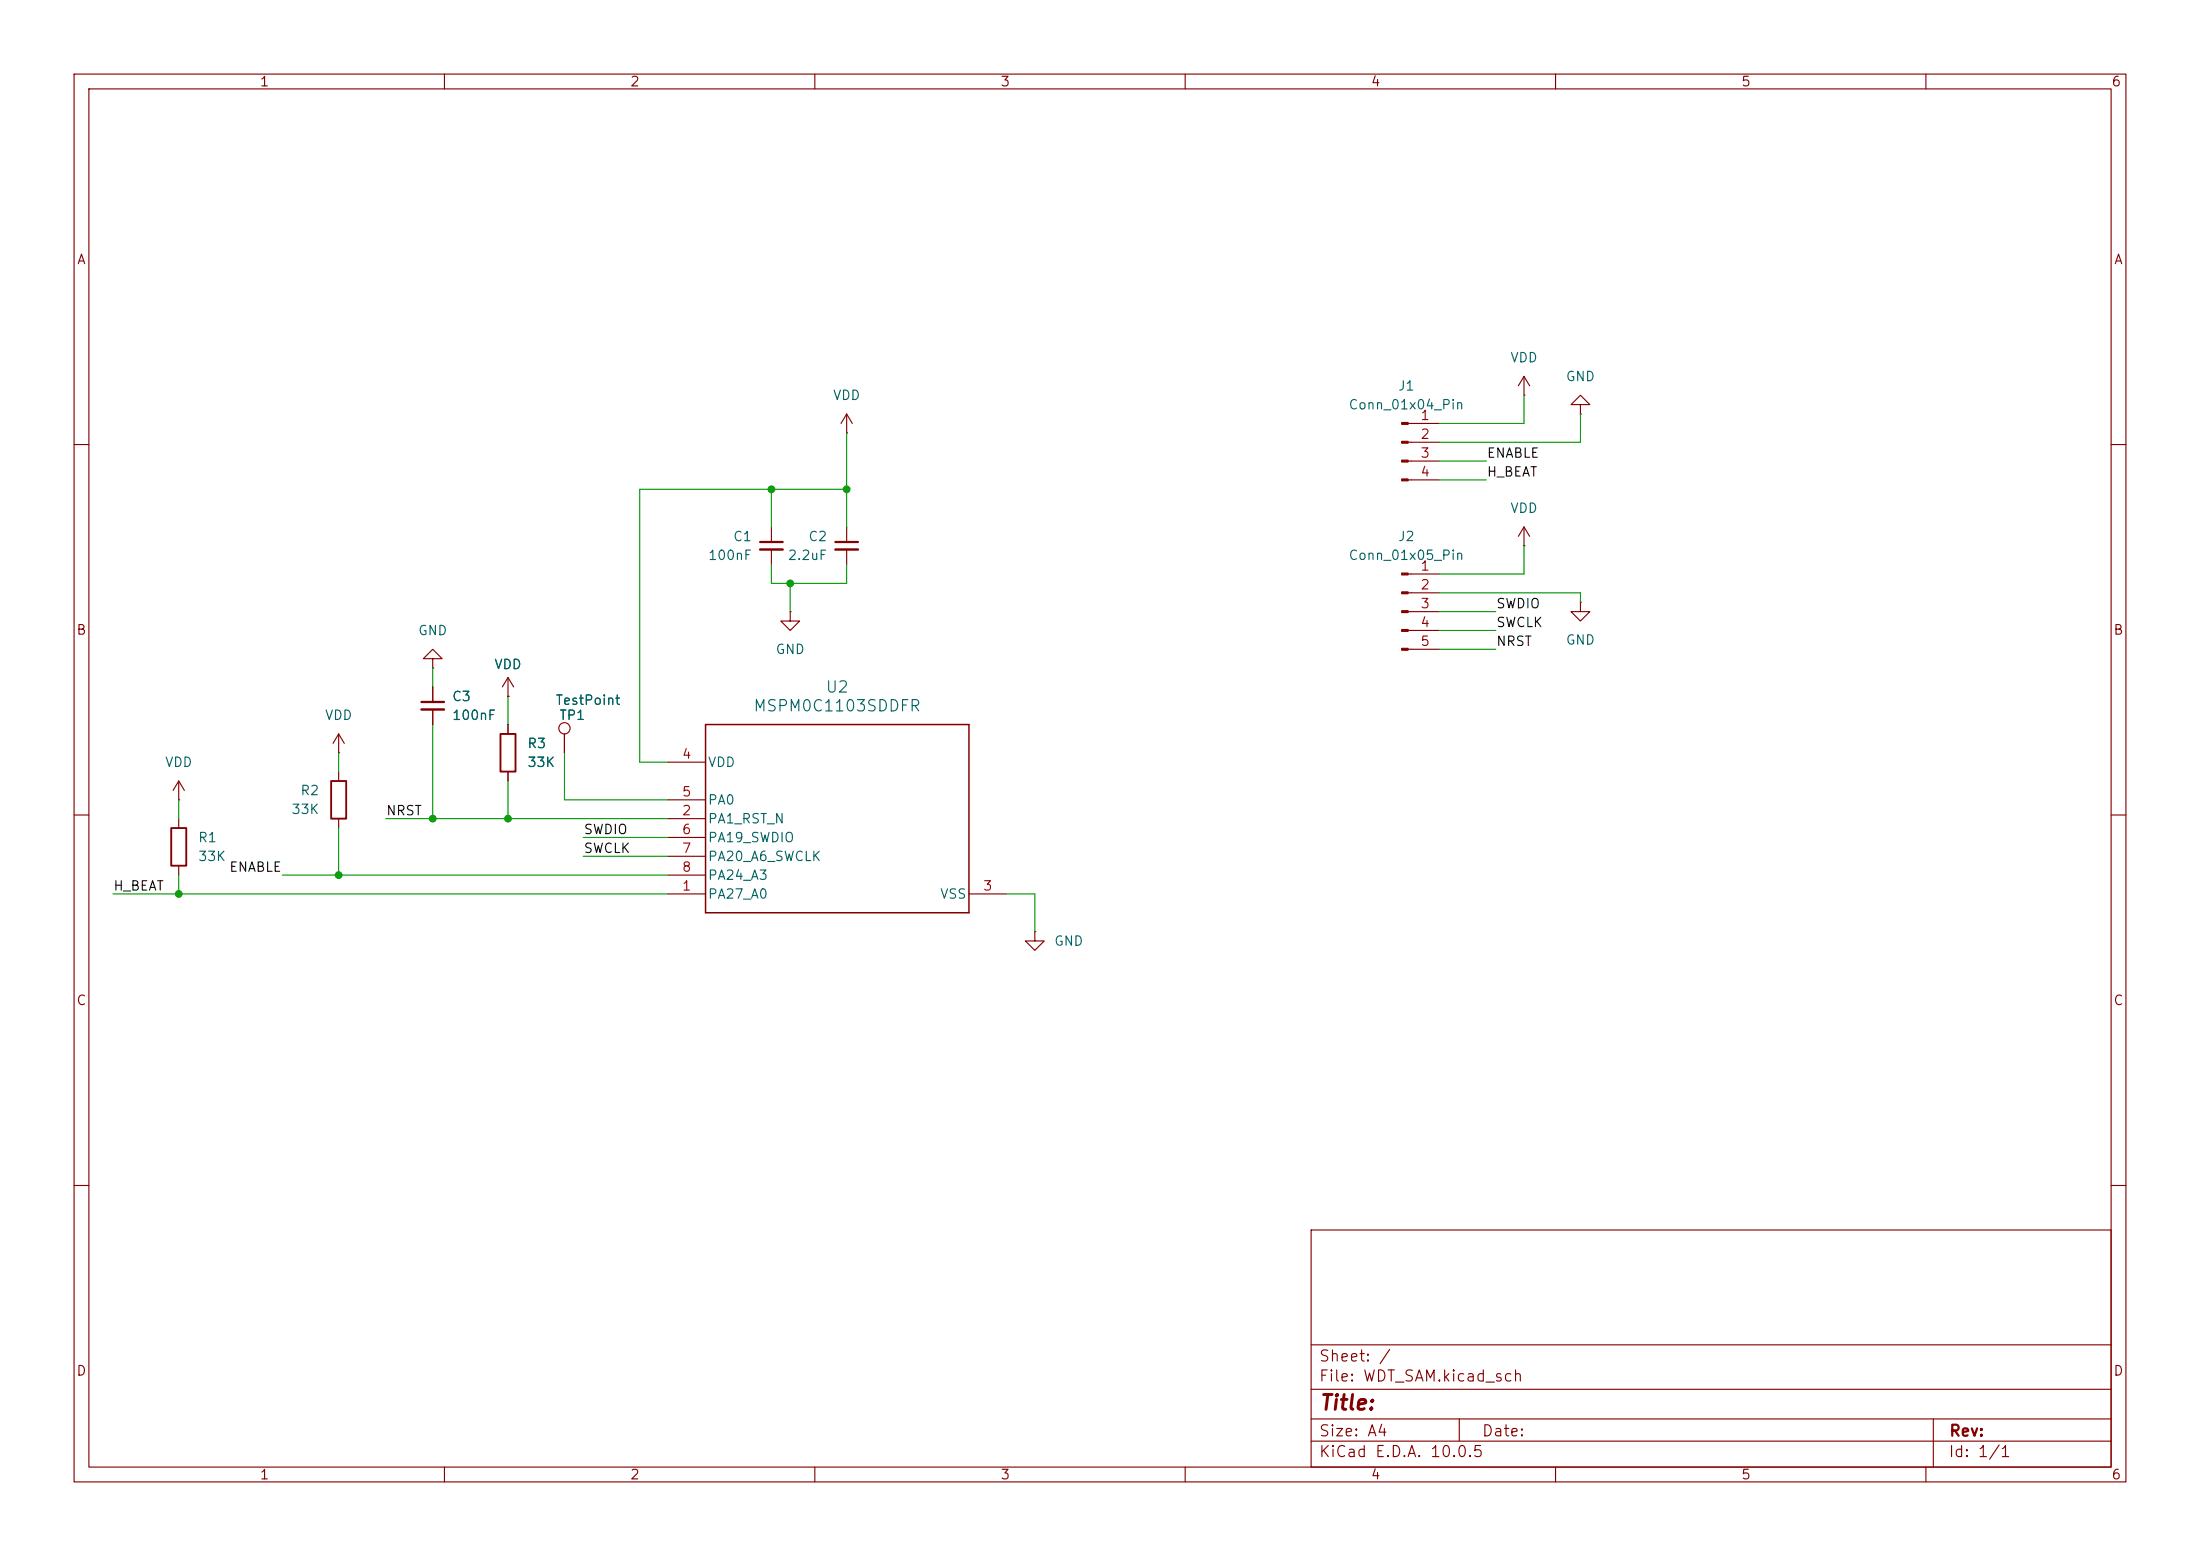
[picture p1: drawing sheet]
(kicad_sch
 (version 20260306)
 (generator "eeschema")
 (generator_version "10.0")
 (paper "A4")
 (lib_symbols
  (symbol "2026-08-08_09-44-49:MSPM0C1103SDDFR"
   (pin_names
    (offset 0.254)) (exclude_from_sim no) (in_bom yes) (on_board yes)
   (in_pos_files yes)
   (duplicate_pin_numbers_are_jumpers no)
   (property "Reference" "U" (at 0 2.54 0) (show_name no) (do_not_autoplace no) (effects (font (size 1.524 1.524))))
   (property "Value" "MSPM0C1103SDDFR" (at 0 0 0) (show_name no) (do_not_autoplace no) (effects (font (size 1.524 1.524))))
   (property "Footprint" "DDF0008A-IPC_A" (at 0 0 0) (show_name no) (do_not_autoplace no) (hide yes) (effects (font (size 1.27 1.27)
    (italic yes))))
   (property "Datasheet" "https://www.ti.com/lit/gpn/mspm0c1103" (at 0 0 0) (show_name no) (do_not_autoplace no) (hide yes) (effects (font (size 1.27 1.27)
    (italic yes))))
   (property "Description" "" (at 0 0 0) (show_name no) (do_not_autoplace no) (hide yes) (effects (font (size 1.27 1.27))))
   (property "ki_locked" "" (at 0 0 0) (show_name no) (do_not_autoplace no) (effects (font (size 1.27 1.27))))
   (symbol "MSPM0C1103SDDFR_0_1"
    (polyline (pts (xy 5.08 5.08) (xy 5.08 -20.32)) (stroke (width 0.2032) (type default)) (fill (type none)))
    (polyline (pts (xy 5.08 -20.32) (xy 40.64 -20.32)) (stroke (width 0.2032) (type default)) (fill (type none)))
    (polyline (pts (xy 40.64 5.08) (xy 5.08 5.08)) (stroke (width 0.2032) (type default)) (fill (type none)))
    (polyline (pts (xy 40.64 -20.32) (xy 40.64 5.08)) (stroke (width 0.2032) (type default)) (fill (type none)))
    (pin bidirectional line (at 0 -17.78 0) (length 5.08) (name "PA27_A0" (effects (font (size 1.27 1.27)))) (number "1" (effects (font (size 1.27 1.27)))))
    (pin bidirectional line (at 0 -7.62 0) (length 5.08) (name "PA1_RST_N" (effects (font (size 1.27 1.27)))) (number "2" (effects (font (size 1.27 1.27)))))
    (pin power_in line (at 45.72 -17.78 180) (length 5.08) (name "VSS" (effects (font (size 1.27 1.27)))) (number "3" (effects (font (size 1.27 1.27)))))
    (pin power_in line (at 0 0 0) (length 5.08) (name "VDD" (effects (font (size 1.27 1.27)))) (number "4" (effects (font (size 1.27 1.27)))))
    (pin bidirectional line (at 0 -5.08 0) (length 5.08) (name "PA0" (effects (font (size 1.27 1.27)))) (number "5" (effects (font (size 1.27 1.27)))))
    (pin bidirectional line (at 0 -10.16 0) (length 5.08) (name "PA19_SWDIO" (effects (font (size 1.27 1.27)))) (number "6" (effects (font (size 1.27 1.27)))))
    (pin bidirectional line (at 0 -12.7 0) (length 5.08) (name "PA20_A6_SWCLK" (effects (font (size 1.27 1.27)))) (number "7" (effects (font (size 1.27 1.27)))))
    (pin bidirectional line (at 0 -15.24 0) (length 5.08) (name "PA24_A3" (effects (font (size 1.27 1.27)))) (number "8" (effects (font (size 1.27 1.27))))))
   (embedded_fonts no))
  (symbol "Connector:Conn_01x04_Pin"
   (pin_names
    (offset 1.016) (hide yes)) (exclude_from_sim no) (in_bom yes) (on_board yes)
   (in_pos_files yes)
   (duplicate_pin_numbers_are_jumpers no)
   (property "Reference" "J" (at 0 5.08 0) (show_name no) (do_not_autoplace no) (effects (font (size 1.27 1.27))))
   (property "Value" "Conn_01x04_Pin" (at 0 -7.62 0) (show_name no) (do_not_autoplace no) (effects (font (size 1.27 1.27))))
   (property "Footprint" "" (at 0 0 0) (show_name no) (do_not_autoplace no) (hide yes) (effects (font (size 1.27 1.27))))
   (property "Datasheet" "" (at 0 0 0) (show_name no) (do_not_autoplace no) (hide yes) (effects (font (size 1.27 1.27))))
   (property "Description" "Generic connector, single row, 01x04, script generated" (at 0 0 0) (show_name no) (do_not_autoplace no) (hide yes) (effects (font (size 1.27 1.27))))
   (property "ki_locked" "" (at 0 0 0) (show_name no) (do_not_autoplace no) (effects (font (size 1.27 1.27))))
   (symbol "Conn_01x04_Pin_1_1"
    (rectangle (start 0.8636 2.667) (end 0 2.413) (stroke (width 0.1524) (type default)) (fill (type outline)))
    (rectangle (start 0.8636 0.127) (end 0 -0.127) (stroke (width 0.1524) (type default)) (fill (type outline)))
    (rectangle (start 0.8636 -2.413) (end 0 -2.667) (stroke (width 0.1524) (type default)) (fill (type outline)))
    (rectangle (start 0.8636 -4.953) (end 0 -5.207) (stroke (width 0.1524) (type default)) (fill (type outline)))
    (polyline (pts (xy 1.27 2.54) (xy 0.8636 2.54)) (stroke (width 0.1524) (type default)) (fill (type none)))
    (polyline (pts (xy 1.27 0) (xy 0.8636 0)) (stroke (width 0.1524) (type default)) (fill (type none)))
    (polyline (pts (xy 1.27 -2.54) (xy 0.8636 -2.54)) (stroke (width 0.1524) (type default)) (fill (type none)))
    (polyline (pts (xy 1.27 -5.08) (xy 0.8636 -5.08)) (stroke (width 0.1524) (type default)) (fill (type none)))
    (pin passive line (at 5.08 2.54 180) (length 3.81) (name "Pin_1" (effects (font (size 1.27 1.27)))) (number "1" (effects (font (size 1.27 1.27)))))
    (pin passive line (at 5.08 0 180) (length 3.81) (name "Pin_2" (effects (font (size 1.27 1.27)))) (number "2" (effects (font (size 1.27 1.27)))))
    (pin passive line (at 5.08 -2.54 180) (length 3.81) (name "Pin_3" (effects (font (size 1.27 1.27)))) (number "3" (effects (font (size 1.27 1.27)))))
    (pin passive line (at 5.08 -5.08 180) (length 3.81) (name "Pin_4" (effects (font (size 1.27 1.27)))) (number "4" (effects (font (size 1.27 1.27))))))
   (embedded_fonts no))
  (symbol "Connector:Conn_01x05_Pin"
   (pin_names
    (offset 1.016) (hide yes)) (exclude_from_sim no) (in_bom yes) (on_board yes)
   (in_pos_files yes)
   (duplicate_pin_numbers_are_jumpers no)
   (property "Reference" "J" (at 0 7.62 0) (show_name no) (do_not_autoplace no) (effects (font (size 1.27 1.27))))
   (property "Value" "Conn_01x05_Pin" (at 0 -7.62 0) (show_name no) (do_not_autoplace no) (effects (font (size 1.27 1.27))))
   (property "Footprint" "" (at 0 0 0) (show_name no) (do_not_autoplace no) (hide yes) (effects (font (size 1.27 1.27))))
   (property "Datasheet" "" (at 0 0 0) (show_name no) (do_not_autoplace no) (hide yes) (effects (font (size 1.27 1.27))))
   (property "Description" "Generic connector, single row, 01x05, script generated" (at 0 0 0) (show_name no) (do_not_autoplace no) (hide yes) (effects (font (size 1.27 1.27))))
   (property "ki_locked" "" (at 0 0 0) (show_name no) (do_not_autoplace no) (effects (font (size 1.27 1.27))))
   (symbol "Conn_01x05_Pin_1_1"
    (rectangle (start 0.8636 5.207) (end 0 4.953) (stroke (width 0.1524) (type default)) (fill (type outline)))
    (rectangle (start 0.8636 2.667) (end 0 2.413) (stroke (width 0.1524) (type default)) (fill (type outline)))
    (rectangle (start 0.8636 0.127) (end 0 -0.127) (stroke (width 0.1524) (type default)) (fill (type outline)))
    (rectangle (start 0.8636 -2.413) (end 0 -2.667) (stroke (width 0.1524) (type default)) (fill (type outline)))
    (rectangle (start 0.8636 -4.953) (end 0 -5.207) (stroke (width 0.1524) (type default)) (fill (type outline)))
    (polyline (pts (xy 1.27 5.08) (xy 0.8636 5.08)) (stroke (width 0.1524) (type default)) (fill (type none)))
    (polyline (pts (xy 1.27 2.54) (xy 0.8636 2.54)) (stroke (width 0.1524) (type default)) (fill (type none)))
    (polyline (pts (xy 1.27 0) (xy 0.8636 0)) (stroke (width 0.1524) (type default)) (fill (type none)))
    (polyline (pts (xy 1.27 -2.54) (xy 0.8636 -2.54)) (stroke (width 0.1524) (type default)) (fill (type none)))
    (polyline (pts (xy 1.27 -5.08) (xy 0.8636 -5.08)) (stroke (width 0.1524) (type default)) (fill (type none)))
    (pin passive line (at 5.08 5.08 180) (length 3.81) (name "Pin_1" (effects (font (size 1.27 1.27)))) (number "1" (effects (font (size 1.27 1.27)))))
    (pin passive line (at 5.08 2.54 180) (length 3.81) (name "Pin_2" (effects (font (size 1.27 1.27)))) (number "2" (effects (font (size 1.27 1.27)))))
    (pin passive line (at 5.08 0 180) (length 3.81) (name "Pin_3" (effects (font (size 1.27 1.27)))) (number "3" (effects (font (size 1.27 1.27)))))
    (pin passive line (at 5.08 -2.54 180) (length 3.81) (name "Pin_4" (effects (font (size 1.27 1.27)))) (number "4" (effects (font (size 1.27 1.27)))))
    (pin passive line (at 5.08 -5.08 180) (length 3.81) (name "Pin_5" (effects (font (size 1.27 1.27)))) (number "5" (effects (font (size 1.27 1.27))))))
   (embedded_fonts no))
  (symbol "Connector:TestPoint"
   (pin_numbers (hide yes))
   (pin_names
    (offset 0.762) (hide yes)) (exclude_from_sim no) (in_bom yes) (on_board yes)
   (in_pos_files yes)
   (duplicate_pin_numbers_are_jumpers no)
   (property "Reference" "TP" (at 0 6.858 0) (show_name no) (do_not_autoplace no) (effects (font (size 1.27 1.27))))
   (property "Value" "TestPoint" (at 0 5.08 0) (show_name no) (do_not_autoplace no) (effects (font (size 1.27 1.27))))
   (property "Footprint" "" (at 5.08 0 0) (show_name no) (do_not_autoplace no) (hide yes) (effects (font (size 1.27 1.27))))
   (property "Datasheet" "" (at 5.08 0 0) (show_name no) (do_not_autoplace no) (hide yes) (effects (font (size 1.27 1.27))))
   (property "Description" "test point" (at 0 0 0) (show_name no) (do_not_autoplace no) (hide yes) (effects (font (size 1.27 1.27))))
   (symbol "TestPoint_0_1"
    (circle (center 0 3.302) (radius 0.762) (stroke (width 0) (type default)) (fill (type none))))
   (symbol "TestPoint_1_1"
    (pin passive line (at 0 0 90) (length 2.54) (name "1" (effects (font (size 1.27 1.27)))) (number "1" (effects (font (size 1.27 1.27))))))
   (embedded_fonts no))
  (symbol "Device:C_Small"
   (pin_numbers (hide yes))
   (pin_names
    (offset 0.254) (hide yes)) (exclude_from_sim no) (in_bom yes) (on_board yes)
   (in_pos_files yes)
   (duplicate_pin_numbers_are_jumpers no)
   (property "Reference" "C" (at 0.254 1.778 0) (show_name no) (do_not_autoplace no) (effects (font (size 1.27 1.27)) (justify left)))
   (property "Value" "C_Small" (at 0.254 -2.032 0) (show_name no) (do_not_autoplace no) (effects (font (size 1.27 1.27)) (justify left)))
   (property "Footprint" "" (at 0 0 0) (show_name no) (do_not_autoplace no) (hide yes) (effects (font (size 1.27 1.27))))
   (property "Datasheet" "" (at 0 0 0) (show_name no) (do_not_autoplace no) (hide yes) (effects (font (size 1.27 1.27))))
   (property "Description" "Unpolarized capacitor, small symbol" (at 0 0 0) (show_name no) (do_not_autoplace no) (hide yes) (effects (font (size 1.27 1.27))))
   (symbol "C_Small_0_1"
    (polyline (pts (xy -1.524 0.508) (xy 1.524 0.508)) (stroke (width 0.3048) (type default)) (fill (type none)))
    (polyline (pts (xy -1.524 -0.508) (xy 1.524 -0.508)) (stroke (width 0.3302) (type default)) (fill (type none))))
   (symbol "C_Small_1_1"
    (pin passive line (at 0 2.54 270) (length 2.032) (name "" (effects (font (size 1.27 1.27)))) (number "1" (effects (font (size 1.27 1.27)))))
    (pin passive line (at 0 -2.54 90) (length 2.032) (name "" (effects (font (size 1.27 1.27)))) (number "2" (effects (font (size 1.27 1.27))))))
   (embedded_fonts no))
  (symbol "Device:R"
   (pin_numbers (hide yes))
   (pin_names
    (offset 0)) (exclude_from_sim no) (in_bom yes) (on_board yes)
   (in_pos_files yes)
   (duplicate_pin_numbers_are_jumpers no)
   (property "Reference" "R" (at 2.032 0 90) (show_name no) (do_not_autoplace no) (effects (font (size 1.27 1.27))))
   (property "Value" "R" (at 0 0 90) (show_name no) (do_not_autoplace no) (effects (font (size 1.27 1.27))))
   (property "Footprint" "" (at -1.778 0 90) (show_name no) (do_not_autoplace no) (hide yes) (effects (font (size 1.27 1.27))))
   (property "Datasheet" "" (at 0 0 0) (show_name no) (do_not_autoplace no) (hide yes) (effects (font (size 1.27 1.27))))
   (property "Description" "Resistor" (at 0 0 0) (show_name no) (do_not_autoplace no) (hide yes) (effects (font (size 1.27 1.27))))
   (symbol "R_0_1"
    (rectangle (start -1.016 -2.54) (end 1.016 2.54) (stroke (width 0.254) (type default)) (fill (type none))))
   (symbol "R_1_1"
    (pin passive line (at 0 3.81 270) (length 1.27) (name "" (effects (font (size 1.27 1.27)))) (number "1" (effects (font (size 1.27 1.27)))))
    (pin passive line (at 0 -3.81 90) (length 1.27) (name "" (effects (font (size 1.27 1.27)))) (number "2" (effects (font (size 1.27 1.27))))))
   (embedded_fonts no))
  (symbol "power:GND"
   (power global)
   (pin_numbers (hide yes))
   (pin_names
    (offset 0) (hide yes)) (exclude_from_sim no) (in_bom yes) (on_board yes)
   (in_pos_files yes)
   (duplicate_pin_numbers_are_jumpers no)
   (property "Reference" "#PWR" (at 0 -6.35 0) (show_name no) (do_not_autoplace no) (hide yes) (effects (font (size 1.27 1.27))))
   (property "Value" "GND" (at 0 -3.81 0) (show_name no) (do_not_autoplace no) (effects (font (size 1.27 1.27))))
   (property "Footprint" "" (at 0 0 0) (show_name no) (do_not_autoplace no) (hide yes) (effects (font (size 1.27 1.27))))
   (property "Datasheet" "" (at 0 0 0) (show_name no) (do_not_autoplace no) (hide yes) (effects (font (size 1.27 1.27))))
   (property "Description" "Power symbol creates a global label with name \"GND\" , ground" (at 0 0 0) (show_name no) (do_not_autoplace no) (hide yes) (effects (font (size 1.27 1.27))))
   (symbol "GND_0_1"
    (polyline (pts (xy 0 0) (xy 0 -1.27) (xy 1.27 -1.27) (xy 0 -2.54) (xy -1.27 -1.27) (xy 0 -1.27)) (stroke (width 0) (type default)) (fill (type none))))
   (symbol "GND_1_1"
    (pin power_in line (at 0 0 270) (length 0) (name "" (effects (font (size 1.27 1.27)))) (number "1" (effects (font (size 1.27 1.27))))))
   (embedded_fonts no))
  (symbol "power:VDD"
   (power global)
   (pin_numbers (hide yes))
   (pin_names
    (offset 0) (hide yes)) (exclude_from_sim no) (in_bom yes) (on_board yes)
   (in_pos_files yes)
   (duplicate_pin_numbers_are_jumpers no)
   (property "Reference" "#PWR" (at 0 -3.81 0) (show_name no) (do_not_autoplace no) (hide yes) (effects (font (size 1.27 1.27))))
   (property "Value" "VDD" (at 0 3.556 0) (show_name no) (do_not_autoplace no) (effects (font (size 1.27 1.27))))
   (property "Footprint" "" (at 0 0 0) (show_name no) (do_not_autoplace no) (hide yes) (effects (font (size 1.27 1.27))))
   (property "Datasheet" "" (at 0 0 0) (show_name no) (do_not_autoplace no) (hide yes) (effects (font (size 1.27 1.27))))
   (property "Description" "Power symbol creates a global label with name \"VDD\"" (at 0 0 0) (show_name no) (do_not_autoplace no) (hide yes) (effects (font (size 1.27 1.27))))
   (symbol "VDD_0_1"
    (polyline (pts (xy -0.762 1.27) (xy 0 2.54)) (stroke (width 0) (type default)) (fill (type none)))
    (polyline (pts (xy 0 2.54) (xy 0.762 1.27)) (stroke (width 0) (type default)) (fill (type none)))
    (polyline (pts (xy 0 0) (xy 0 2.54)) (stroke (width 0) (type default)) (fill (type none))))
   (symbol "VDD_1_1"
    (pin power_in line (at 0 0 90) (length 0) (name "" (effects (font (size 1.27 1.27)))) (number "1" (effects (font (size 1.27 1.27))))))
   (embedded_fonts no)))
 (junction
  (at 104.14 66.04)
  (diameter 0)
  (color 0 0 0 0))
 (junction
  (at 68.58 110.49)
  (diameter 0)
  (color 0 0 0 0))
 (junction
  (at 24.13 120.65)
  (diameter 0)
  (color 0 0 0 0))
 (junction
  (at 45.72 118.11)
  (diameter 0)
  (color 0 0 0 0))
 (junction
  (at 114.3 66.04)
  (diameter 0)
  (color 0 0 0 0))
 (junction
  (at 58.42 110.49)
  (diameter 0)
  (color 0 0 0 0))
 (junction
  (at 106.68 78.74)
  (diameter 0)
  (color 0 0 0 0))
 (wire
  (pts (xy 213.36 59.69) (xy 213.36 55.88))
  (stroke (width 0) (type default)))
 (wire
  (pts (xy 52.07 110.49) (xy 58.42 110.49))
  (stroke (width 0) (type default)))
 (wire
  (pts (xy 104.14 66.04) (xy 104.14 71.12))
  (stroke (width 0) (type default)))
 (wire
  (pts (xy 194.31 87.63) (xy 201.93 87.63))
  (stroke (width 0) (type default)))
 (wire
  (pts (xy 213.36 80.01) (xy 213.36 81.28))
  (stroke (width 0) (type default)))
 (wire
  (pts (xy 114.3 71.12) (xy 114.3 66.04))
  (stroke (width 0) (type default)))
 (wire
  (pts (xy 68.58 105.41) (xy 68.58 110.49))
  (stroke (width 0) (type default)))
 (wire
  (pts (xy 58.42 110.49) (xy 68.58 110.49))
  (stroke (width 0) (type default)))
 (wire
  (pts (xy 205.74 73.66) (xy 205.74 77.47))
  (stroke (width 0) (type default)))
 (wire
  (pts (xy 194.31 82.55) (xy 201.93 82.55))
  (stroke (width 0) (type default)))
 (wire
  (pts (xy 194.31 80.01) (xy 213.36 80.01))
  (stroke (width 0) (type default)))
 (wire
  (pts (xy 68.58 110.49) (xy 90.17 110.49))
  (stroke (width 0) (type default)))
 (wire
  (pts (xy 86.36 102.87) (xy 86.36 66.04))
  (stroke (width 0) (type default)))
 (wire
  (pts (xy 86.36 66.04) (xy 104.14 66.04))
  (stroke (width 0) (type default)))
 (wire
  (pts (xy 114.3 78.74) (xy 106.68 78.74))
  (stroke (width 0) (type default)))
 (wire
  (pts (xy 205.74 77.47) (xy 194.31 77.47))
  (stroke (width 0) (type default)))
 (wire
  (pts (xy 58.42 90.17) (xy 58.42 92.71))
  (stroke (width 0) (type default)))
 (wire
  (pts (xy 24.13 107.95) (xy 24.13 110.49))
  (stroke (width 0) (type default)))
 (wire
  (pts (xy 106.68 78.74) (xy 106.68 82.55))
  (stroke (width 0) (type default)))
 (wire
  (pts (xy 104.14 78.74) (xy 104.14 76.2))
  (stroke (width 0) (type default)))
 (wire
  (pts (xy 194.31 62.23) (xy 200.66 62.23))
  (stroke (width 0) (type default)))
 (wire
  (pts (xy 139.7 120.65) (xy 139.7 125.73))
  (stroke (width 0) (type default)))
 (wire
  (pts (xy 194.31 85.09) (xy 201.93 85.09))
  (stroke (width 0) (type default)))
 (wire
  (pts (xy 194.31 59.69) (xy 213.36 59.69))
  (stroke (width 0) (type default)))
 (wire
  (pts (xy 58.42 97.79) (xy 58.42 110.49))
  (stroke (width 0) (type default)))
 (wire
  (pts (xy 90.17 102.87) (xy 86.36 102.87))
  (stroke (width 0) (type default)))
 (wire
  (pts (xy 78.74 113.03) (xy 90.17 113.03))
  (stroke (width 0) (type default)))
 (wire
  (pts (xy 15.24 120.65) (xy 24.13 120.65))
  (stroke (width 0) (type default)))
 (wire
  (pts (xy 205.74 53.34) (xy 205.74 57.15))
  (stroke (width 0) (type default)))
 (wire
  (pts (xy 106.68 78.74) (xy 104.14 78.74))
  (stroke (width 0) (type default)))
 (wire
  (pts (xy 114.3 58.42) (xy 114.3 66.04))
  (stroke (width 0) (type default)))
 (wire
  (pts (xy 194.31 64.77) (xy 200.66 64.77))
  (stroke (width 0) (type default)))
 (wire
  (pts (xy 45.72 101.6) (xy 45.72 104.14))
  (stroke (width 0) (type default)))
 (wire
  (pts (xy 114.3 76.2) (xy 114.3 78.74))
  (stroke (width 0) (type default)))
 (wire
  (pts (xy 68.58 93.98) (xy 68.58 97.79))
  (stroke (width 0) (type default)))
 (wire
  (pts (xy 24.13 120.65) (xy 90.17 120.65))
  (stroke (width 0) (type default)))
 (wire
  (pts (xy 78.74 115.57) (xy 90.17 115.57))
  (stroke (width 0) (type default)))
 (wire
  (pts (xy 76.2 107.95) (xy 90.17 107.95))
  (stroke (width 0) (type default)))
 (wire
  (pts (xy 45.72 118.11) (xy 38.1 118.11))
  (stroke (width 0) (type default)))
 (wire
  (pts (xy 114.3 66.04) (xy 104.14 66.04))
  (stroke (width 0) (type default)))
 (wire
  (pts (xy 135.89 120.65) (xy 139.7 120.65))
  (stroke (width 0) (type default)))
 (wire
  (pts (xy 45.72 111.76) (xy 45.72 118.11))
  (stroke (width 0) (type default)))
 (wire
  (pts (xy 45.72 118.11) (xy 90.17 118.11))
  (stroke (width 0) (type default)))
 (wire
  (pts (xy 24.13 118.11) (xy 24.13 120.65))
  (stroke (width 0) (type default)))
 (wire
  (pts (xy 76.2 101.6) (xy 76.2 107.95))
  (stroke (width 0) (type default)))
 (wire
  (pts (xy 205.74 57.15) (xy 194.31 57.15))
  (stroke (width 0) (type default)))
 (label "ENABLE"
  (at 200.66 62.23 0)
  (effects (font (size 1.27 1.27)) (justify left bottom)))
 (label "NRST"
  (at 201.93 87.63 0)
  (effects (font (size 1.27 1.27)) (justify left bottom)))
 (label "SWCLK"
  (at 201.93 85.09 0)
  (effects (font (size 1.27 1.27)) (justify left bottom)))
 (label "SWCLK"
  (at 78.74 115.57 0)
  (effects (font (size 1.27 1.27)) (justify left bottom)))
 (label "H_BEAT"
  (at 200.66 64.77 0)
  (effects (font (size 1.27 1.27)) (justify left bottom)))
 (label "SWDIO"
  (at 201.93 82.55 0)
  (effects (font (size 1.27 1.27)) (justify left bottom)))
 (label "ENABLE"
  (at 38.1 118.11 180)
  (effects (font (size 1.27 1.27)) (justify right bottom)))
 (label "SWDIO"
  (at 78.74 113.03 0)
  (effects (font (size 1.27 1.27)) (justify left bottom)))
 (label "H_BEAT"
  (at 15.24 120.65 0)
  (effects (font (size 1.27 1.27)) (justify left bottom)))
 (label "NRST"
  (at 52.07 110.49 0)
  (effects (font (size 1.27 1.27)) (justify left bottom)))
 (symbol
  (lib_id "power:GND")
  (at 213.36 81.28 0)
  (unit 1)
  (body_style 1)
  (exclude_from_sim no)
  (in_bom yes)
  (on_board yes)
  (in_pos_files yes)
  (dnp no)
  (fields_autoplaced yes)
  (property "Reference" "#PWR06" (at 213.36 87.63 0) (hide yes) (show_name no) (do_not_autoplace no) (effects (font (size 1.27 1.27))))
  (property "Value" "GND" (at 213.36 86.36 0) (show_name no) (do_not_autoplace no) (effects (font (size 1.27 1.27))))
  (property "Footprint" "" (at 213.36 81.28 0) (hide yes) (show_name no) (do_not_autoplace no) (effects (font (size 1.27 1.27))))
  (property "Datasheet" "" (at 213.36 81.28 0) (hide yes) (show_name no) (do_not_autoplace no) (effects (font (size 1.27 1.27))))
  (property "Description" "Power symbol creates a global label with name \"GND\" , ground" (at 213.36 81.28 0) (hide yes) (show_name no) (do_not_autoplace no) (effects (font (size 1.27 1.27))))
  (pin "1"))
 (symbol
  (lib_id "power:GND")
  (at 139.7 125.73 0)
  (unit 1)
  (body_style 1)
  (exclude_from_sim no)
  (in_bom yes)
  (on_board yes)
  (in_pos_files yes)
  (dnp no)
  (fields_autoplaced yes)
  (property "Reference" "#PWR07" (at 139.7 132.08 0) (hide yes) (show_name no) (do_not_autoplace no) (effects (font (size 1.27 1.27))))
  (property "Value" "GND" (at 142.24 126.9999 0) (show_name no) (do_not_autoplace no) (effects (font (size 1.27 1.27)) (justify left)))
  (property "Footprint" "" (at 139.7 125.73 0) (hide yes) (show_name no) (do_not_autoplace no) (effects (font (size 1.27 1.27))))
  (property "Datasheet" "" (at 139.7 125.73 0) (hide yes) (show_name no) (do_not_autoplace no) (effects (font (size 1.27 1.27))))
  (property "Description" "Power symbol creates a global label with name \"GND\" , ground" (at 139.7 125.73 0) (hide yes) (show_name no) (do_not_autoplace no) (effects (font (size 1.27 1.27))))
  (pin "1"))
 (symbol
  (lib_id "Device:C_Small")
  (at 114.3 73.66 0)
  (mirror y)
  (unit 1)
  (body_style 1)
  (exclude_from_sim no)
  (in_bom yes)
  (on_board yes)
  (in_pos_files yes)
  (dnp no)
  (fields_autoplaced yes)
  (property "Reference" "C2" (at 111.76 72.3962 0) (show_name no) (do_not_autoplace no) (effects (font (size 1.27 1.27)) (justify left)))
  (property "Value" "2.2uF" (at 111.76 74.9362 0) (show_name no) (do_not_autoplace no) (effects (font (size 1.27 1.27)) (justify left)))
  (property "Footprint" "Capacitor_SMD:C_0603_1608Metric_Pad1.08x0.95mm_HandSolder" (at 114.3 73.66 0) (hide yes) (show_name no) (do_not_autoplace no) (effects (font (size 1.27 1.27))))
  (property "Datasheet" "" (at 114.3 73.66 0) (hide yes) (show_name no) (do_not_autoplace no) (effects (font (size 1.27 1.27))))
  (property "Description" "Unpolarized capacitor, small symbol" (at 114.3 73.66 0) (hide yes) (show_name no) (do_not_autoplace no) (effects (font (size 1.27 1.27))))
  (property "JLC" "C43922" (at 114.3 73.66 0) (hide yes) (show_name no) (do_not_autoplace no) (effects (font (size 1.27 1.27))))
  (pin "2")
  (pin "1"))
 (symbol
  (lib_id "Connector:Conn_01x05_Pin")
  (at 189.23 82.55 0)
  (unit 1)
  (body_style 1)
  (exclude_from_sim no)
  (in_bom yes)
  (on_board yes)
  (in_pos_files yes)
  (dnp no)
  (fields_autoplaced yes)
  (property "Reference" "J2" (at 189.865 72.39 0) (show_name no) (do_not_autoplace no) (effects (font (size 1.27 1.27))))
  (property "Value" "Conn_01x05_Pin" (at 189.865 74.93 0) (show_name no) (do_not_autoplace no) (effects (font (size 1.27 1.27))))
  (property "Footprint" "Connector_PinHeader_2.54mm:PinHeader_1x05_P2.54mm_Vertical_SMD_Pin1Left" (at 189.23 82.55 0) (hide yes) (show_name no) (do_not_autoplace no) (effects (font (size 1.27 1.27))))
  (property "Datasheet" "" (at 189.23 82.55 0) (hide yes) (show_name no) (do_not_autoplace no) (effects (font (size 1.27 1.27))))
  (property "Description" "Generic connector, single row, 01x05, script generated" (at 189.23 82.55 0) (hide yes) (show_name no) (do_not_autoplace no) (effects (font (size 1.27 1.27))))
  (property "JLC" "C5160788" (at 189.23 82.55 0) (hide yes) (show_name no) (do_not_autoplace no) (effects (font (size 1.27 1.27))))
  (pin "3")
  (pin "5")
  (pin "4")
  (pin "2")
  (pin "1"))
 (symbol
  (lib_id "power:VDD")
  (at 45.72 101.6 0)
  (mirror y)
  (unit 1)
  (body_style 1)
  (exclude_from_sim no)
  (in_bom yes)
  (on_board yes)
  (in_pos_files yes)
  (dnp no)
  (fields_autoplaced yes)
  (property "Reference" "#PWR010" (at 45.72 105.41 0) (hide yes) (show_name no) (do_not_autoplace no) (effects (font (size 1.27 1.27))))
  (property "Value" "VDD" (at 45.72 96.52 0) (show_name no) (do_not_autoplace no) (effects (font (size 1.27 1.27))))
  (property "Footprint" "" (at 45.72 101.6 0) (hide yes) (show_name no) (do_not_autoplace no) (effects (font (size 1.27 1.27))))
  (property "Datasheet" "" (at 45.72 101.6 0) (hide yes) (show_name no) (do_not_autoplace no) (effects (font (size 1.27 1.27))))
  (property "Description" "Power symbol creates a global label with name \"VDD\"" (at 45.72 101.6 0) (hide yes) (show_name no) (do_not_autoplace no) (effects (font (size 1.27 1.27))))
  (pin "1"))
 (symbol
  (lib_id "Device:R")
  (at 68.58 101.6 0)
  (unit 1)
  (body_style 1)
  (exclude_from_sim no)
  (in_bom yes)
  (on_board yes)
  (in_pos_files yes)
  (dnp no)
  (fields_autoplaced yes)
  (property "Reference" "R3" (at 71.12 100.3299 0) (show_name no) (do_not_autoplace no) (effects (font (size 1.27 1.27)) (justify left)))
  (property "Value" "33K" (at 71.12 102.8699 0) (show_name no) (do_not_autoplace no) (effects (font (size 1.27 1.27)) (justify left)))
  (property "Footprint" "Resistor_SMD:R_0603_1608Metric_Pad0.98x0.95mm_HandSolder" (at 66.802 101.6 90) (hide yes) (show_name no) (do_not_autoplace no) (effects (font (size 1.27 1.27))))
  (property "Datasheet" "" (at 68.58 101.6 0) (hide yes) (show_name no) (do_not_autoplace no) (effects (font (size 1.27 1.27))))
  (property "Description" "Resistor" (at 68.58 101.6 0) (hide yes) (show_name no) (do_not_autoplace no) (effects (font (size 1.27 1.27))))
  (property "JLC" "C4216" (at 68.58 101.6 0) (hide yes) (show_name no) (do_not_autoplace no) (effects (font (size 1.27 1.27))))
  (pin "1")
  (pin "2"))
 (symbol
  (lib_id "power:VDD")
  (at 68.58 93.98 0)
  (unit 1)
  (body_style 1)
  (exclude_from_sim no)
  (in_bom yes)
  (on_board yes)
  (in_pos_files yes)
  (dnp no)
  (property "Reference" "#PWR011" (at 68.58 97.79 0) (hide yes) (show_name no) (do_not_autoplace no) (effects (font (size 1.27 1.27))))
  (property "Value" "VDD" (at 68.58 89.662 0) (show_name no) (do_not_autoplace no) (effects (font (size 1.27 1.27))))
  (property "Footprint" "" (at 68.58 93.98 0) (hide yes) (show_name no) (do_not_autoplace no) (effects (font (size 1.27 1.27))))
  (property "Datasheet" "" (at 68.58 93.98 0) (hide yes) (show_name no) (do_not_autoplace no) (effects (font (size 1.27 1.27))))
  (property "Description" "Power symbol creates a global label with name \"VDD\"" (at 68.58 93.98 0) (hide yes) (show_name no) (do_not_autoplace no) (effects (font (size 1.27 1.27))))
  (pin "1"))
 (symbol
  (lib_id "Connector:TestPoint")
  (at 76.2 101.6 0)
  (unit 1)
  (body_style 1)
  (exclude_from_sim no)
  (in_bom yes)
  (on_board yes)
  (in_pos_files yes)
  (dnp no)
  (property "Reference" "TP1" (at 75.438 96.52 0) (show_name no) (do_not_autoplace no) (effects (font (size 1.27 1.27)) (justify left)))
  (property "Value" "TestPoint" (at 74.93 94.488 0) (show_name no) (do_not_autoplace no) (effects (font (size 1.27 1.27)) (justify left)))
  (property "Footprint" "TestPoint:TestPoint_Pad_1.0x1.0mm" (at 81.28 101.6 0) (hide yes) (show_name no) (do_not_autoplace no) (effects (font (size 1.27 1.27))))
  (property "Datasheet" "" (at 81.28 101.6 0) (hide yes) (show_name no) (do_not_autoplace no) (effects (font (size 1.27 1.27))))
  (property "Description" "test point" (at 76.2 101.6 0) (hide yes) (show_name no) (do_not_autoplace no) (effects (font (size 1.27 1.27))))
  (pin "1"))
 (symbol
  (lib_id "power:GND")
  (at 106.68 82.55 0)
  (mirror y)
  (unit 1)
  (body_style 1)
  (exclude_from_sim no)
  (in_bom yes)
  (on_board yes)
  (in_pos_files yes)
  (dnp no)
  (fields_autoplaced yes)
  (property "Reference" "#PWR02" (at 106.68 88.9 0) (hide yes) (show_name no) (do_not_autoplace no) (effects (font (size 1.27 1.27))))
  (property "Value" "GND" (at 106.68 87.63 0) (show_name no) (do_not_autoplace no) (effects (font (size 1.27 1.27))))
  (property "Footprint" "" (at 106.68 82.55 0) (hide yes) (show_name no) (do_not_autoplace no) (effects (font (size 1.27 1.27))))
  (property "Datasheet" "" (at 106.68 82.55 0) (hide yes) (show_name no) (do_not_autoplace no) (effects (font (size 1.27 1.27))))
  (property "Description" "Power symbol creates a global label with name \"GND\" , ground" (at 106.68 82.55 0) (hide yes) (show_name no) (do_not_autoplace no) (effects (font (size 1.27 1.27))))
  (pin "1"))
 (symbol
  (lib_id "Connector:Conn_01x04_Pin")
  (at 189.23 59.69 0)
  (unit 1)
  (body_style 1)
  (exclude_from_sim no)
  (in_bom yes)
  (on_board yes)
  (in_pos_files yes)
  (dnp no)
  (fields_autoplaced yes)
  (property "Reference" "J1" (at 189.865 52.07 0) (show_name no) (do_not_autoplace no) (effects (font (size 1.27 1.27))))
  (property "Value" "Conn_01x04_Pin" (at 189.865 54.61 0) (show_name no) (do_not_autoplace no) (effects (font (size 1.27 1.27))))
  (property "Footprint" "Connector_PinHeader_2.54mm:PinHeader_1x04_P2.54mm_Vertical" (at 189.23 59.69 0) (hide yes) (show_name no) (do_not_autoplace no) (effects (font (size 1.27 1.27))))
  (property "Datasheet" "" (at 189.23 59.69 0) (hide yes) (show_name no) (do_not_autoplace no) (effects (font (size 1.27 1.27))))
  (property "Description" "Generic connector, single row, 01x04, script generated" (at 189.23 59.69 0) (hide yes) (show_name no) (do_not_autoplace no) (effects (font (size 1.27 1.27))))
  (pin "3")
  (pin "2")
  (pin "4")
  (pin "1"))
 (symbol
  (lib_id "power:VDD")
  (at 205.74 53.34 0)
  (unit 1)
  (body_style 1)
  (exclude_from_sim no)
  (in_bom yes)
  (on_board yes)
  (in_pos_files yes)
  (dnp no)
  (fields_autoplaced yes)
  (property "Reference" "#PWR03" (at 205.74 57.15 0) (hide yes) (show_name no) (do_not_autoplace no) (effects (font (size 1.27 1.27))))
  (property "Value" "VDD" (at 205.74 48.26 0) (show_name no) (do_not_autoplace no) (effects (font (size 1.27 1.27))))
  (property "Footprint" "" (at 205.74 53.34 0) (hide yes) (show_name no) (do_not_autoplace no) (effects (font (size 1.27 1.27))))
  (property "Datasheet" "" (at 205.74 53.34 0) (hide yes) (show_name no) (do_not_autoplace no) (effects (font (size 1.27 1.27))))
  (property "Description" "Power symbol creates a global label with name \"VDD\"" (at 205.74 53.34 0) (hide yes) (show_name no) (do_not_autoplace no) (effects (font (size 1.27 1.27))))
  (pin "1"))
 (symbol
  (lib_id "2026-08-08_09-44-49:MSPM0C1103SDDFR")
  (at 90.17 102.87 0)
  (unit 1)
  (body_style 1)
  (exclude_from_sim no)
  (in_bom yes)
  (on_board yes)
  (in_pos_files yes)
  (dnp no)
  (fields_autoplaced yes)
  (property "Reference" "U2" (at 113.03 92.71 0) (show_name no) (do_not_autoplace no) (effects (font (size 1.524 1.524))))
  (property "Value" "MSPM0C1103SDDFR" (at 113.03 95.25 0) (show_name no) (do_not_autoplace no) (effects (font (size 1.524 1.524))))
  (property "Footprint" "footprints:DDF0008A-IPC_A" (at 90.17 102.87 0) (hide yes) (show_name no) (do_not_autoplace no) (effects (font (size 1.27 1.27)
    (italic yes))))
  (property "Datasheet" "https://www.ti.com/lit/gpn/mspm0c1103" (at 90.17 102.87 0) (hide yes) (show_name no) (do_not_autoplace no) (effects (font (size 1.27 1.27)
    (italic yes))))
  (property "Description" "" (at 90.17 102.87 0) (hide yes) (show_name no) (do_not_autoplace no) (effects (font (size 1.27 1.27))))
  (property "JLC" "C35962001" (at 90.17 102.87 0) (hide yes) (show_name no) (do_not_autoplace no) (effects (font (size 1.27 1.27))))
  (pin "2")
  (pin "4")
  (pin "7")
  (pin "6")
  (pin "8")
  (pin "1")
  (pin "3")
  (pin "5"))
 (symbol
  (lib_id "Device:R")
  (at 24.13 114.3 0)
  (unit 1)
  (body_style 1)
  (exclude_from_sim no)
  (in_bom yes)
  (on_board yes)
  (in_pos_files yes)
  (dnp no)
  (fields_autoplaced yes)
  (property "Reference" "R1" (at 26.67 113.0299 0) (show_name no) (do_not_autoplace no) (effects (font (size 1.27 1.27)) (justify left)))
  (property "Value" "33K" (at 26.67 115.5699 0) (show_name no) (do_not_autoplace no) (effects (font (size 1.27 1.27)) (justify left)))
  (property "Footprint" "Resistor_SMD:R_0603_1608Metric_Pad0.98x0.95mm_HandSolder" (at 22.352 114.3 90) (hide yes) (show_name no) (do_not_autoplace no) (effects (font (size 1.27 1.27))))
  (property "Datasheet" "" (at 24.13 114.3 0) (hide yes) (show_name no) (do_not_autoplace no) (effects (font (size 1.27 1.27))))
  (property "Description" "Resistor" (at 24.13 114.3 0) (hide yes) (show_name no) (do_not_autoplace no) (effects (font (size 1.27 1.27))))
  (property "JLC" "C4216" (at 24.13 114.3 0) (hide yes) (show_name no) (do_not_autoplace no) (effects (font (size 1.27 1.27))))
  (pin "1")
  (pin "2"))
 (symbol
  (lib_id "power:GND")
  (at 213.36 55.88 180)
  (unit 1)
  (body_style 1)
  (exclude_from_sim no)
  (in_bom yes)
  (on_board yes)
  (in_pos_files yes)
  (dnp no)
  (fields_autoplaced yes)
  (property "Reference" "#PWR04" (at 213.36 49.53 0) (hide yes) (show_name no) (do_not_autoplace no) (effects (font (size 1.27 1.27))))
  (property "Value" "GND" (at 213.36 50.8 0) (show_name no) (do_not_autoplace no) (effects (font (size 1.27 1.27))))
  (property "Footprint" "" (at 213.36 55.88 0) (hide yes) (show_name no) (do_not_autoplace no) (effects (font (size 1.27 1.27))))
  (property "Datasheet" "" (at 213.36 55.88 0) (hide yes) (show_name no) (do_not_autoplace no) (effects (font (size 1.27 1.27))))
  (property "Description" "Power symbol creates a global label with name \"GND\" , ground" (at 213.36 55.88 0) (hide yes) (show_name no) (do_not_autoplace no) (effects (font (size 1.27 1.27))))
  (pin "1"))
 (symbol
  (lib_id "power:VDD")
  (at 114.3 58.42 0)
  (mirror y)
  (unit 1)
  (body_style 1)
  (exclude_from_sim no)
  (in_bom yes)
  (on_board yes)
  (in_pos_files yes)
  (dnp no)
  (fields_autoplaced yes)
  (property "Reference" "#PWR01" (at 114.3 62.23 0) (hide yes) (show_name no) (do_not_autoplace no) (effects (font (size 1.27 1.27))))
  (property "Value" "VDD" (at 114.3 53.34 0) (show_name no) (do_not_autoplace no) (effects (font (size 1.27 1.27))))
  (property "Footprint" "" (at 114.3 58.42 0) (hide yes) (show_name no) (do_not_autoplace no) (effects (font (size 1.27 1.27))))
  (property "Datasheet" "" (at 114.3 58.42 0) (hide yes) (show_name no) (do_not_autoplace no) (effects (font (size 1.27 1.27))))
  (property "Description" "Power symbol creates a global label with name \"VDD\"" (at 114.3 58.42 0) (hide yes) (show_name no) (do_not_autoplace no) (effects (font (size 1.27 1.27))))
  (pin "1"))
 (symbol
  (lib_id "Device:C_Small")
  (at 58.42 95.25 0)
  (unit 1)
  (body_style 1)
  (exclude_from_sim no)
  (in_bom yes)
  (on_board yes)
  (in_pos_files yes)
  (dnp no)
  (fields_autoplaced yes)
  (property "Reference" "C3" (at 60.96 93.9862 0) (show_name no) (do_not_autoplace no) (effects (font (size 1.27 1.27)) (justify left)))
  (property "Value" "100nF" (at 60.96 96.5262 0) (show_name no) (do_not_autoplace no) (effects (font (size 1.27 1.27)) (justify left)))
  (property "Footprint" "Capacitor_SMD:C_0603_1608Metric_Pad1.08x0.95mm_HandSolder" (at 58.42 95.25 0) (hide yes) (show_name no) (do_not_autoplace no) (effects (font (size 1.27 1.27))))
  (property "Datasheet" "" (at 58.42 95.25 0) (hide yes) (show_name no) (do_not_autoplace no) (effects (font (size 1.27 1.27))))
  (property "Description" "Unpolarized capacitor, small symbol" (at 58.42 95.25 0) (hide yes) (show_name no) (do_not_autoplace no) (effects (font (size 1.27 1.27))))
  (property "JLC" "C1590" (at 58.42 95.25 0) (hide yes) (show_name no) (do_not_autoplace no) (effects (font (size 1.27 1.27))))
  (pin "2")
  (pin "1"))
 (symbol
  (lib_id "Device:C_Small")
  (at 104.14 73.66 0)
  (mirror y)
  (unit 1)
  (body_style 1)
  (exclude_from_sim no)
  (in_bom yes)
  (on_board yes)
  (in_pos_files yes)
  (dnp no)
  (fields_autoplaced yes)
  (property "Reference" "C1" (at 101.6 72.3962 0) (show_name no) (do_not_autoplace no) (effects (font (size 1.27 1.27)) (justify left)))
  (property "Value" "100nF" (at 101.6 74.9362 0) (show_name no) (do_not_autoplace no) (effects (font (size 1.27 1.27)) (justify left)))
  (property "Footprint" "Capacitor_SMD:C_0603_1608Metric_Pad1.08x0.95mm_HandSolder" (at 104.14 73.66 0) (hide yes) (show_name no) (do_not_autoplace no) (effects (font (size 1.27 1.27))))
  (property "Datasheet" "" (at 104.14 73.66 0) (hide yes) (show_name no) (do_not_autoplace no) (effects (font (size 1.27 1.27))))
  (property "Description" "Unpolarized capacitor, small symbol" (at 104.14 73.66 0) (hide yes) (show_name no) (do_not_autoplace no) (effects (font (size 1.27 1.27))))
  (property "JLC" "C1590" (at 104.14 73.66 0) (hide yes) (show_name no) (do_not_autoplace no) (effects (font (size 1.27 1.27))))
  (pin "2")
  (pin "1"))
 (symbol
  (lib_id "power:GND")
  (at 58.42 90.17 180)
  (unit 1)
  (body_style 1)
  (exclude_from_sim no)
  (in_bom yes)
  (on_board yes)
  (in_pos_files yes)
  (dnp no)
  (fields_autoplaced yes)
  (property "Reference" "#PWR012" (at 58.42 83.82 0) (hide yes) (show_name no) (do_not_autoplace no) (effects (font (size 1.27 1.27))))
  (property "Value" "GND" (at 58.42 85.09 0) (show_name no) (do_not_autoplace no) (effects (font (size 1.27 1.27))))
  (property "Footprint" "" (at 58.42 90.17 0) (hide yes) (show_name no) (do_not_autoplace no) (effects (font (size 1.27 1.27))))
  (property "Datasheet" "" (at 58.42 90.17 0) (hide yes) (show_name no) (do_not_autoplace no) (effects (font (size 1.27 1.27))))
  (property "Description" "Power symbol creates a global label with name \"GND\" , ground" (at 58.42 90.17 0) (hide yes) (show_name no) (do_not_autoplace no) (effects (font (size 1.27 1.27))))
  (pin "1"))
 (symbol
  (lib_id "Device:R")
  (at 45.72 107.95 0)
  (mirror y)
  (unit 1)
  (body_style 1)
  (exclude_from_sim no)
  (in_bom yes)
  (on_board yes)
  (in_pos_files yes)
  (dnp no)
  (fields_autoplaced yes)
  (property "Reference" "R2" (at 43.18 106.6799 0) (show_name no) (do_not_autoplace no) (effects (font (size 1.27 1.27)) (justify left)))
  (property "Value" "33K" (at 43.18 109.2199 0) (show_name no) (do_not_autoplace no) (effects (font (size 1.27 1.27)) (justify left)))
  (property "Footprint" "Resistor_SMD:R_0603_1608Metric_Pad0.98x0.95mm_HandSolder" (at 47.498 107.95 90) (hide yes) (show_name no) (do_not_autoplace no) (effects (font (size 1.27 1.27))))
  (property "Datasheet" "" (at 45.72 107.95 0) (hide yes) (show_name no) (do_not_autoplace no) (effects (font (size 1.27 1.27))))
  (property "Description" "Resistor" (at 45.72 107.95 0) (hide yes) (show_name no) (do_not_autoplace no) (effects (font (size 1.27 1.27))))
  (property "JLC" "C4216" (at 45.72 107.95 0) (hide yes) (show_name no) (do_not_autoplace no) (effects (font (size 1.27 1.27))))
  (pin "1")
  (pin "2"))
 (symbol
  (lib_id "power:VDD")
  (at 205.74 73.66 0)
  (unit 1)
  (body_style 1)
  (exclude_from_sim no)
  (in_bom yes)
  (on_board yes)
  (in_pos_files yes)
  (dnp no)
  (fields_autoplaced yes)
  (property "Reference" "#PWR05" (at 205.74 77.47 0) (hide yes) (show_name no) (do_not_autoplace no) (effects (font (size 1.27 1.27))))
  (property "Value" "VDD" (at 205.74 68.58 0) (show_name no) (do_not_autoplace no) (effects (font (size 1.27 1.27))))
  (property "Footprint" "" (at 205.74 73.66 0) (hide yes) (show_name no) (do_not_autoplace no) (effects (font (size 1.27 1.27))))
  (property "Datasheet" "" (at 205.74 73.66 0) (hide yes) (show_name no) (do_not_autoplace no) (effects (font (size 1.27 1.27))))
  (property "Description" "Power symbol creates a global label with name \"VDD\"" (at 205.74 73.66 0) (hide yes) (show_name no) (do_not_autoplace no) (effects (font (size 1.27 1.27))))
  (pin "1"))
 (symbol
  (lib_id "power:VDD")
  (at 24.13 107.95 0)
  (unit 1)
  (body_style 1)
  (exclude_from_sim no)
  (in_bom yes)
  (on_board yes)
  (in_pos_files yes)
  (dnp no)
  (fields_autoplaced yes)
  (property "Reference" "#PWR09" (at 24.13 111.76 0) (hide yes) (show_name no) (do_not_autoplace no) (effects (font (size 1.27 1.27))))
  (property "Value" "VDD" (at 24.13 102.87 0) (show_name no) (do_not_autoplace no) (effects (font (size 1.27 1.27))))
  (property "Footprint" "" (at 24.13 107.95 0) (hide yes) (show_name no) (do_not_autoplace no) (effects (font (size 1.27 1.27))))
  (property "Datasheet" "" (at 24.13 107.95 0) (hide yes) (show_name no) (do_not_autoplace no) (effects (font (size 1.27 1.27))))
  (property "Description" "Power symbol creates a global label with name \"VDD\"" (at 24.13 107.95 0) (hide yes) (show_name no) (do_not_autoplace no) (effects (font (size 1.27 1.27))))
  (pin "1"))
 (sheet_instances
  (path ""
   (page "1")))
 (embedded_fonts no))
